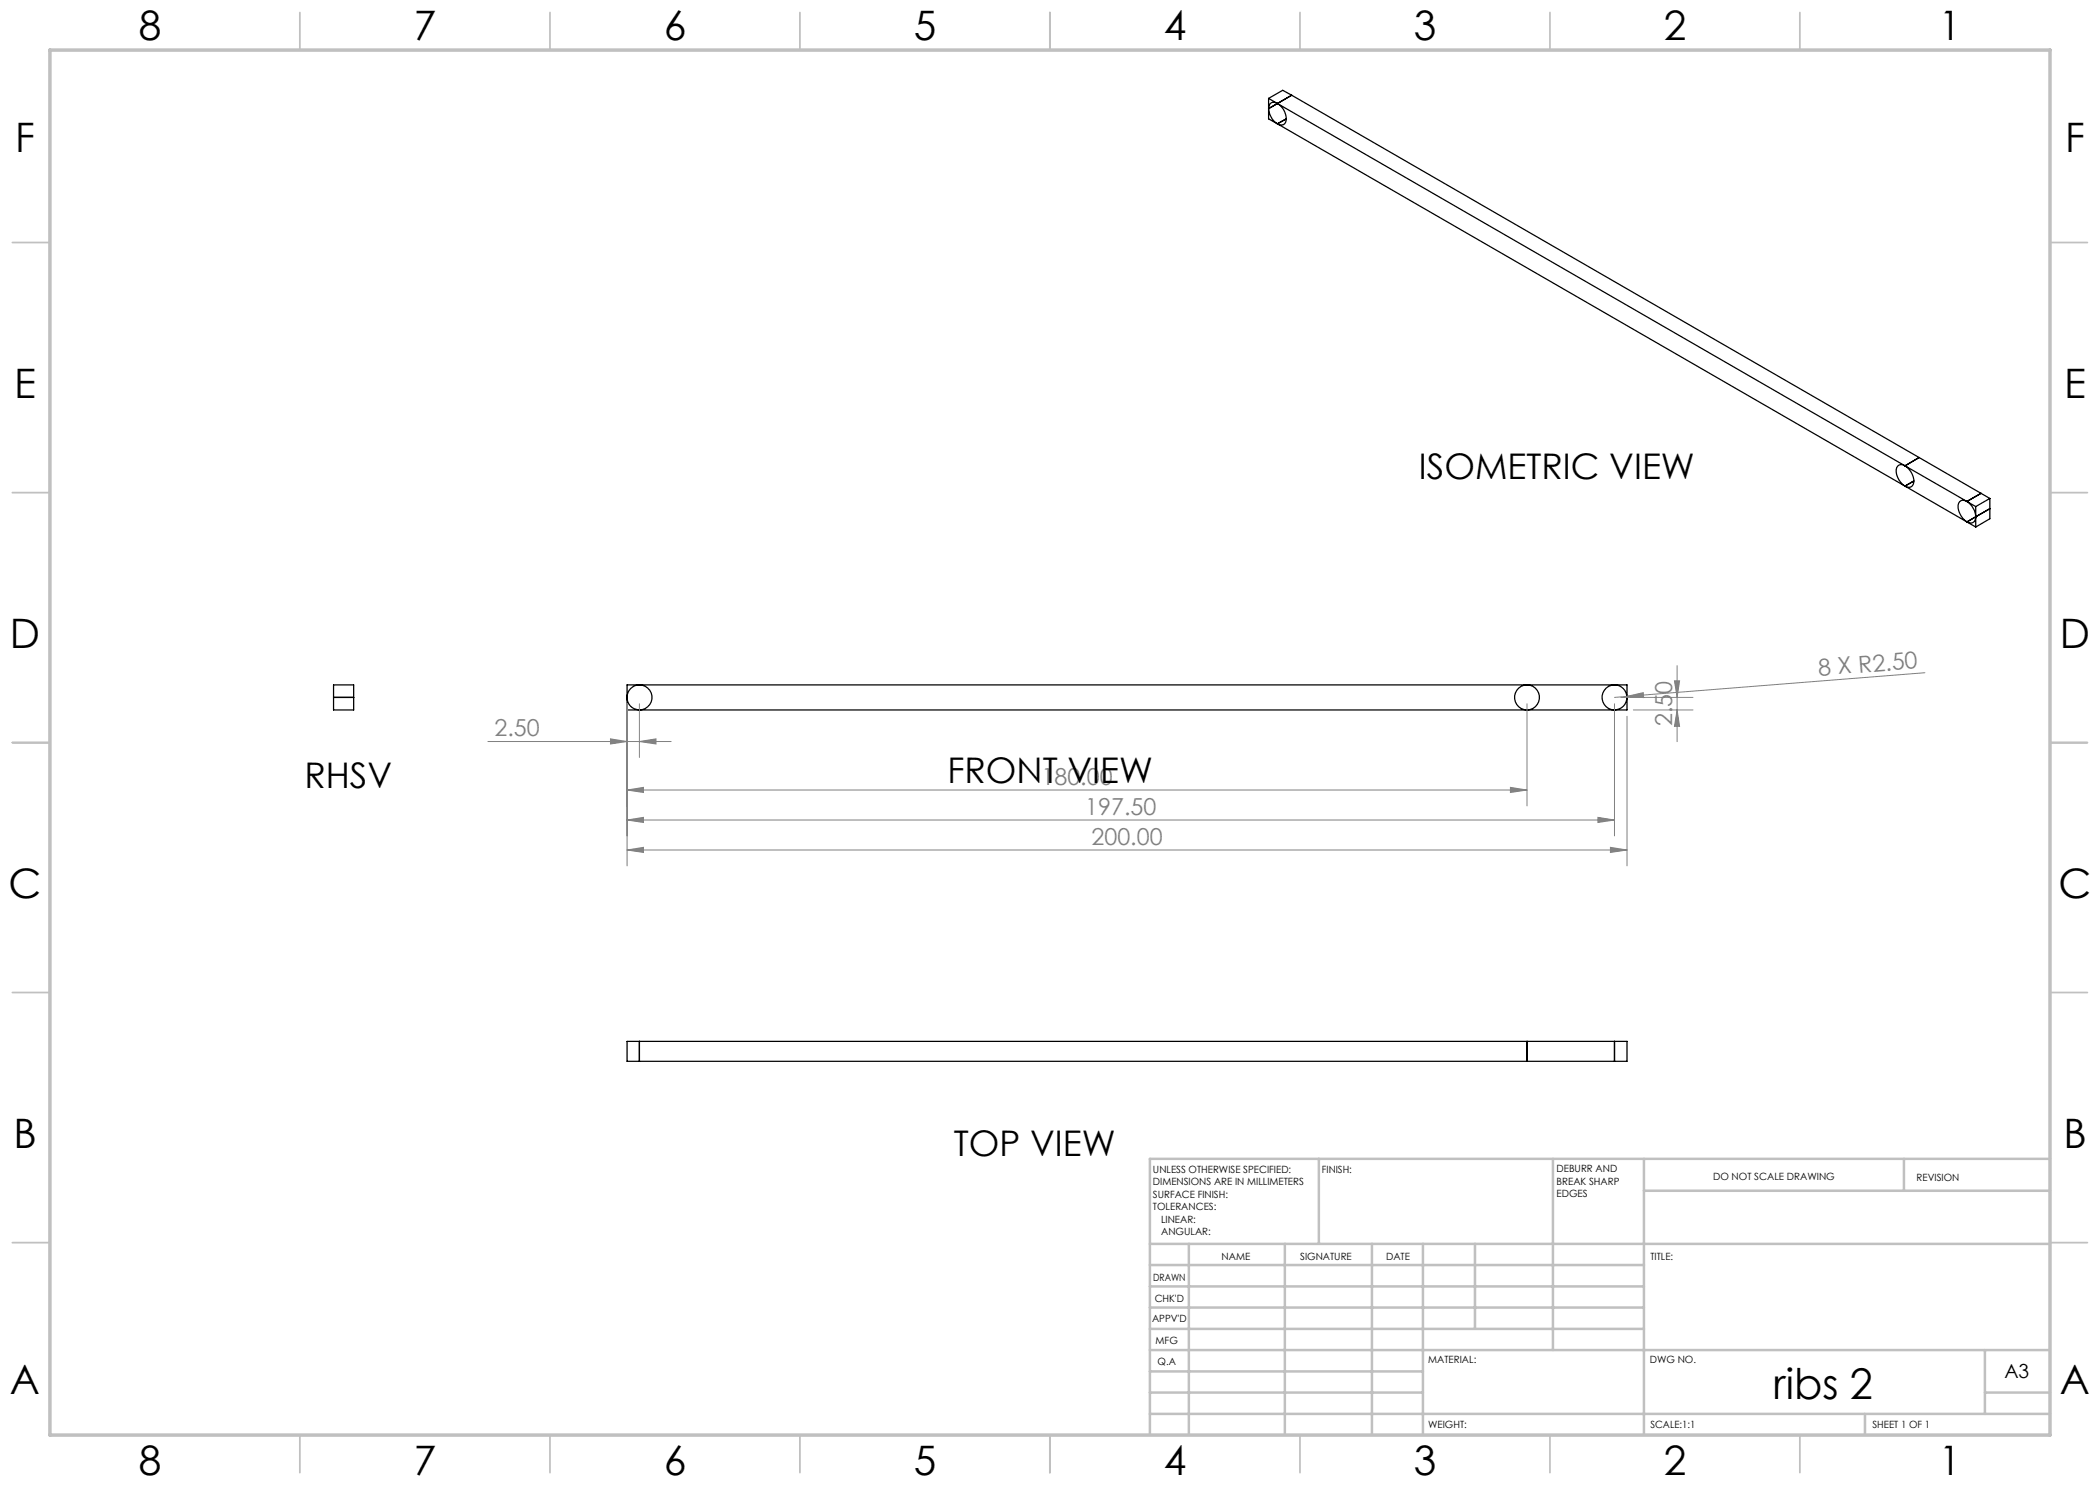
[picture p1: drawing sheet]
<svg xmlns="http://www.w3.org/2000/svg" width="420mm" height="297mm" viewBox="0 0 420 297" stroke-linecap="round" stroke-linejoin="round" font-family="sans-serif">
<g fill="none" stroke="#000" stroke-width=".25">
<path d="M253.7 19.7l1.8 1M253.7 19.7v4.1l1.8 1M258.3 19l139.7 80.7M258.3 19l-4.6 2.7M258.3 19l-1.8-.9-2.8 1.6M253.7 21.7a3.9 3.9 0 0 0 1.8 3.1M255.5 20.7a1.07 1.07 0 0 0-1.3-.1 1.07 1.07 0 0 0-.5 1.1M255.5 20.7a3.5 3.5 0 0 1 1.6 3.7 1.01 1.01 0 0 1-1.6 .4M255.5 20.7l125.5 72.5M255.5 24.8l125.5 72.4M257.2 23.8l-1.7 1M381 93.2a1.12 1.12 0 0 0-1.4-.1 1.12 1.12 0 0 0-.4 1.3 3.9 3.9 0 0 0 1.8 2.8"/>
<path d="M381 93.2a3.6 3.6 0 0 1 1.7 3.7 1.03 1.03 0 0 1-1.7 .3M381 93.2l14.1 8.1M381 97.2l14.1 8.2M382.8 96.2l-1.8 1M383.8 91.5l-2.8 1.7M396.2 98.7l-2.8 1.6M398 99.7l-2.9 1.6M398 99.7v4l-2.9 1.7M393.4 100.3a4.1 4.1 0 0 1 1.7 3.1M393.4 100.3a1.12 1.12 0 0 0-1.4-.1 1.12 1.12 0 0 0-.4 1.4 4.1 4.1 0 0 0 1.8 2.8M395.1 103.4a1.09 1.09 0 0 1-.5 1.1 1.09 1.09 0 0 1-1.2-.1M395.1 101.3v4.1"/>
<path d="M395.1 103.4l-1.7 1M398 101.7l-2.9 1.7M66.7 137h4v5h-4zM66.7 139.5h4M125.4 137h200v5h-200zM125.4 208.3h200v4h-200zM127.9 208.3v4M305.4 208.3v4M322.9 208.3v4"/>
<circle cx="127.9" cy="139.5" r="2.5"/>
<circle cx="305.4" cy="139.5" r="2.49"/>
<circle cx="322.9" cy="139.5" r="2.51"/>
</g>
<g fill="none" stroke="#808080" stroke-width=".2">
<path d="M324.2 139.5h14.4M325.4 139.3l3.2-.8 .1 1zM325.4 139.3l-2.5 .2M334.9 136.2h1l-.5 3.3zM335.4 133.1v15.2M385 134.5l-59.6 4.8M97.6 148.3h36.6M122.1 147.8l3.3 .5-3.3 .5zM125.4 158l3.3-.5v1zM125.4 140.8v32.4M125.4 158h180M127.9 148.3l3.3-.5v1z"/>
<path d="M127.9 140.8v10.7M302.1 157.5l3.3 .5-3.3 .5zM305.4 140.8v20.4M322.9 140.8v26.4M325.4 143.3v29.9M326.7 142h11.9M335.4 142l.5 3.3h-1zM125.4 164l3.3-.5v1zM125.4 170l3.3-.5v1zM125.4 164h197.5M125.4 170h200M319.6 163.5l3.3 .5-3.3 .5z"/>
<path d="M322.1 169.5l3.3 .5-3.3 .5z"/>
</g>
<g fill="none" stroke="#c0c0c0" stroke-width=".35">
<path d="M60 2.5v7.5M110 2.5v7.5M160 2.5v7.5M210 2.5v7.5M260 2.5v7.5M310 2.5v7.5M360 2.5v7.5M2.5 48.5h7.5M410 48.5h7.5M2.5 98.5h7.5M410 98.5h7.5M2.5 148.5h7.5"/>
<path d="M410 148.5h7.5M2.5 198.5h7.5M410 198.5h7.5M2.5 248.5h7.5M410 248.5h7.5M60 287v7.5M110 287v7.5M160 287v7.5M210 287v7.5M260 287v7.5M310 287v7.5M360 287v7.5"/>
</g>
<g fill="none" stroke="#c0c0c0" stroke-width=".5">
<path d="M263.8 231.8v17M310.6 231.8v38.2M328.8 231.8v55.2M328.8 238.2h81.2M380.8 231.8v6.4M410 231.8h-180v55.2M230 248.8h180M230 257.3h98.8M230 253h98.8M237.8 248.8v38.2M257 248.8v38.2M274.4 248.8v38.2"/>
<path d="M284.6 248.8v38.2M295 248.8v17M230 265.8h98.8M230 261.5h98.8M230 278.5h54.6M230 274.3h54.6M230 270h180M397 278.5h13M397 270v12.8M230 282.8h180M373 282.8v4.2"/>
</g>
<path d="M10 10h400v277h-400z" fill="none" stroke="#c0c0c0" stroke-width=".7"/>
<g fill="#808080">
<path d="M325.4 139.3l3.2-.8 .1 1z"/>
<path d="M335.4 142l.5 3.3h-1zM334.9 136.2h1l-.5 3.3z"/>
<path d="M122.1 147.8l3.3 .5-3.3 .5zM127.9 148.3l3.3-.5v1zM125.4 158l3.3-.5v1zM302.1 157.5l3.3 .5-3.3 .5zM125.4 164l3.3-.5v1zM319.6 163.5l3.3 .5-3.3 .5zM125.4 170l3.3-.5v1zM322.1 169.5l3.3 .5-3.3 .5z"/>
</g>
<text font-size="8.5" x="354.7" y="279.7">ribs 2</text>
<g font-size="8.1">
<text x="27.7" y="8">8</text>
<text x="82.7" y="8">7</text>
<text x="132.7" y="8">6</text>
<text x="182.7" y="8">5</text>
<text x="232.7" y="8">4</text>
<text x="282.7" y="8">3</text>
<text x="332.7" y="8">2</text>
<text x="387.7" y="8">1</text>
<text x="3" y="30.4">F</text>
<text x="413" y="30.4">F</text>
<text x="2.8" y="79.6">E</text>
<text x="412.8" y="79.6">E</text>
<text x="2" y="129.6">D</text>
<text x="412" y="129.6">D</text>
<text x="1.7" y="179.6">C</text>
<text x="411.7" y="179.6">C</text>
<text x="2.7" y="229.6">B</text>
<text x="412.7" y="229.6">B</text>
<text x="2" y="278.9">A</text>
<text x="412" y="278.9">A</text>
<text x="27.7" y="295">8</text>
<text x="82.7" y="295">7</text>
<text x="132.7" y="295">6</text>
<text x="182.7" y="295">5</text>
<text x="232.7" y="295">4</text>
<text x="282.7" y="295">3</text>
<text x="332.7" y="295">2</text>
<text x="387.7" y="295">1</text>
</g>
<g font-size="7.1">
<text x="283.8" y="95.8">ISOMETRIC VIEW</text>
<text x="60.9" y="157.6">RHSV</text>
<text x="189.5" y="156.7">FRONT VIEW</text>
<text x="190.7" y="231.1">TOP VIEW</text>
</g>
<g font-size="4.7" fill="#808080">
<text x="363.8" y="135.2" transform="rotate(-5 363.8 135.2)">8 X R2.50</text>
<text x="98.9" y="147.3">2.50</text>
<text x="334.4" y="145.2" transform="rotate(-90 334.4 145.2)">2.50</text>
<text x="208.3" y="157">180.00</text>
<text x="217.1" y="163">197.50</text>
<text x="218.3" y="169">200.00</text>
</g>
<text font-size="3.9" x="400.9" y="275.5">A3</text>
<g font-size="2">
<text x="230.6" y="234.6">UNLESS OTHERWISE SPECIFIED:</text>
<text x="230.6" y="237.1">DIMENSIONS ARE IN MILLIMETERS</text>
<text x="230.6" y="239.6">SURFACE FINISH:</text>
<text x="264.4" y="234.6">FINISH:</text>
<text x="311.3" y="234.5">DEBURR AND</text>
<text x="311.3" y="237">BREAK SHARP</text>
<text x="311.3" y="239.5">EDGES</text>
<text x="342.6" y="236">DO NOT SCALE DRAWING</text>
<text x="383.3" y="236.2">REVISION</text>
<text x="230.6" y="242.1">TOLERANCES:</text>
<text x="232.2" y="244.6">LINEAR:</text>
<text x="232.2" y="247.1">ANGULAR:</text>
<text x="244.3" y="252">NAME</text>
<text x="260" y="251.9">SIGNATURE</text>
<text x="277.2" y="251.9">DATE</text>
<text x="330.1" y="251.9">TITLE:</text>
<text x="230.6" y="256.1">DRAWN</text>
<text x="230.9" y="260.3">CHK'D</text>
<text x="230.4" y="264.4">APPV'D</text>
<text x="231.1" y="268.8">MFG</text>
<text x="231.5" y="273">Q.A</text>
<text x="285.6" y="272.5">MATERIAL:</text>
<text x="330" y="272.5">DWG NO.</text>
<text x="285.6" y="285.5">WEIGHT:</text>
<text x="330.1" y="285.6">SCALE:1:1</text>
<text x="374.5" y="285.6">SHEET 1 OF 1</text>
</g>
</svg>
